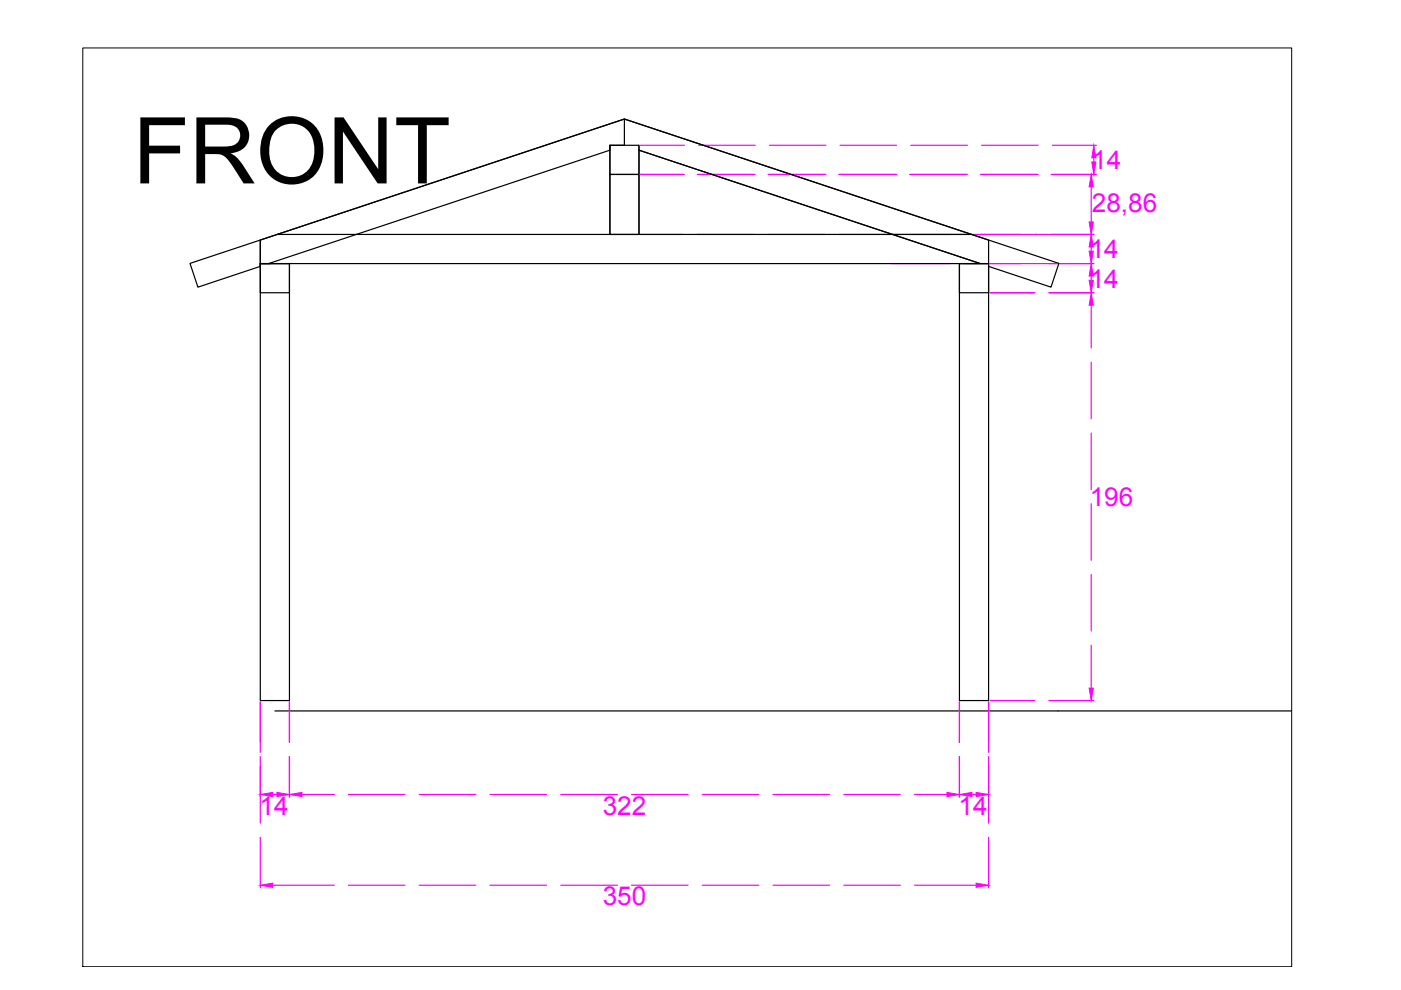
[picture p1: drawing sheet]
<svg xmlns="http://www.w3.org/2000/svg" width="297mm" height="210mm" viewBox="0 0 297 210" stroke-linecap="round" stroke-linejoin="round" font-family="sans-serif">
<!-- layer: 0 -->
<g fill="none" stroke="#000" stroke-width=".25">
<path d="M129.3 30.8h6.2v6.2h-6.2zM129.3 37h6.2v12.7h-6.2zM129.3 30.8v18.9M132.4 25.2l92.1 30.6-1.7 5.1-13.2-4.4M134.1 25.8l-1.7-.6-77.1 25.7M135.5 30.8v18.9M135.5 31.8l72.3 24.1M55.2 55.9h6.2v92.6h-6.2zM55.2 55.9h6.2v6.2h-6.2zM57.4 55.9h-2.2v.7v-.7h1.7l72.4-24.1v-1h3.1v-5.6l-92.1 30.6 1.7 5.1 13.2-4.4M58.7 49.7h147.3M203.4 55.9h6.2v6.2h-6.2z"/>
<path d="M203.4 55.9h6.2v92.6h-6.2zM209.6 50.9v5h-154.4v-5v5.3M58.3 150.7h215.5"/>
</g>
<g fill="none" stroke="#f0f" stroke-width=".25">
<path d="M135.7 37h9.4M135.7 30.8h9.4M147.8 37h12.3M148.1 30.8h12M162.8 37h12.3M163.1 30.8h12M177.8 37h12.3M178.1 30.8h12M192.8 37h12.3M193.1 30.8h12M207.8 37h12.3M208.1 30.8h12"/>
<path d="M222.8 37h9.7M223.1 30.8h9.4M231.4 39.6v7.5M231.9 33.5v.8M135.7 49.7h9.1M147.8 49.7h12M162.8 49.7h12M177.8 49.7h54.1M189 55.9h12.5M204.4 55.9h27.5M231.4 52.4v.8M231.4 58.5v.9"/>
<path d="M209.9 62.1h9.5M222.4 62.1h9.5M231.4 64.7v9.1M231.4 76.8v12M231.4 91.8v12M231.4 106.8v12M231.4 121.8v12M231.4 136.8v9.1M55.2 148.8v10.7M61.4 148.8v8.6M203.4 148.8v8.6M209.6 148.8v10.7"/>
<path d="M209.9 148.5h9.5M222.4 148.5h9.5M55.2 160.4v14.1M55.2 177.5v10.7M57.8 168.5h.9M61.4 160.4v8.6M64 168.5h6.9M73.9 168.5h12M88.9 168.5h12M103.9 168.5h12M118.9 168.5h12M133.9 168.5h12"/>
<path d="M148.9 168.5h12M163.9 168.5h12M178.9 168.5h12M193.9 168.5h6.9M203.4 160.4v8.6M206.1 168.5h.9M209.6 160.4v14.1M209.6 177.5v10.7M57.8 187.7h13.1M73.9 187.7h12M88.9 187.7h12M103.9 187.7h12"/>
<path d="M118.9 187.7h12M133.9 187.7h12M148.9 187.7h12M163.9 187.7h12M178.9 187.7h12M193.9 187.7h13.1"/>
</g>
<g fill="#f0f" stroke="#f0f" stroke-width=".21">
<path d="M61.4 168.5l2.6-.5v.9z"/>
<path d="M200.8 168l2.6 .5-2.6 .4z"/>
<path d="M230.9 145.9h.9l-.4 2.6z"/>
<path d="M231.4 62.1l.4 2.6h-.9z"/>
<path d="M230.9 59.4h.9l-.4 2.7z"/>
<path d="M231.4 55.9l.4 2.6h-.9z"/>
<path d="M203.4 168.5l2.7-.5v.9z"/>
<path d="M207 168l2.6 .5-2.6 .4z"/>
<path d="M58.7 168l2.7 .5-2.7 .4z"/>
<path d="M55.2 168.5l2.6-.5v.9z"/>
<path d="M231.4 49.7l.4 2.7h-.9z"/>
<path d="M230.9 53.2h.9l-.4 2.7z"/>
<path d="M55.2 187.7l2.6-.5v.9z"/>
<path d="M207 187.2l2.6 .5-2.6 .4z"/>
<path d="M230.9 47.1h.9l-.4 2.6z"/>
<path d="M231.4 37l.4 2.6h-.9z"/>
<path d="M231.5 34.3h.9l-.5 2.7z"/>
<path d="M231.9 30.8l.5 2.7h-.9z"/>
</g>
<path d="M17.6 10.2h256.3v194.8h-256.3z" fill="none" stroke="#000" stroke-width=".21"/>
<text font-size="19.6" x="28.2" y="38.9">FRONT</text>
<g font-size="5.5" fill="#f0f">
<text x="231.6" y="35.9">14</text>
<text x="231.5" y="44.9">28,86</text>
<text x="231" y="54.8">14</text>
<text x="231" y="61">14</text>
<text x="231" y="107.3">196</text>
<text x="55" y="172.7">14</text>
<text x="127.8" y="172.7">322</text>
<text x="203.2" y="172.7">14</text>
<text x="127.8" y="192">350</text>
</g>
</svg>
